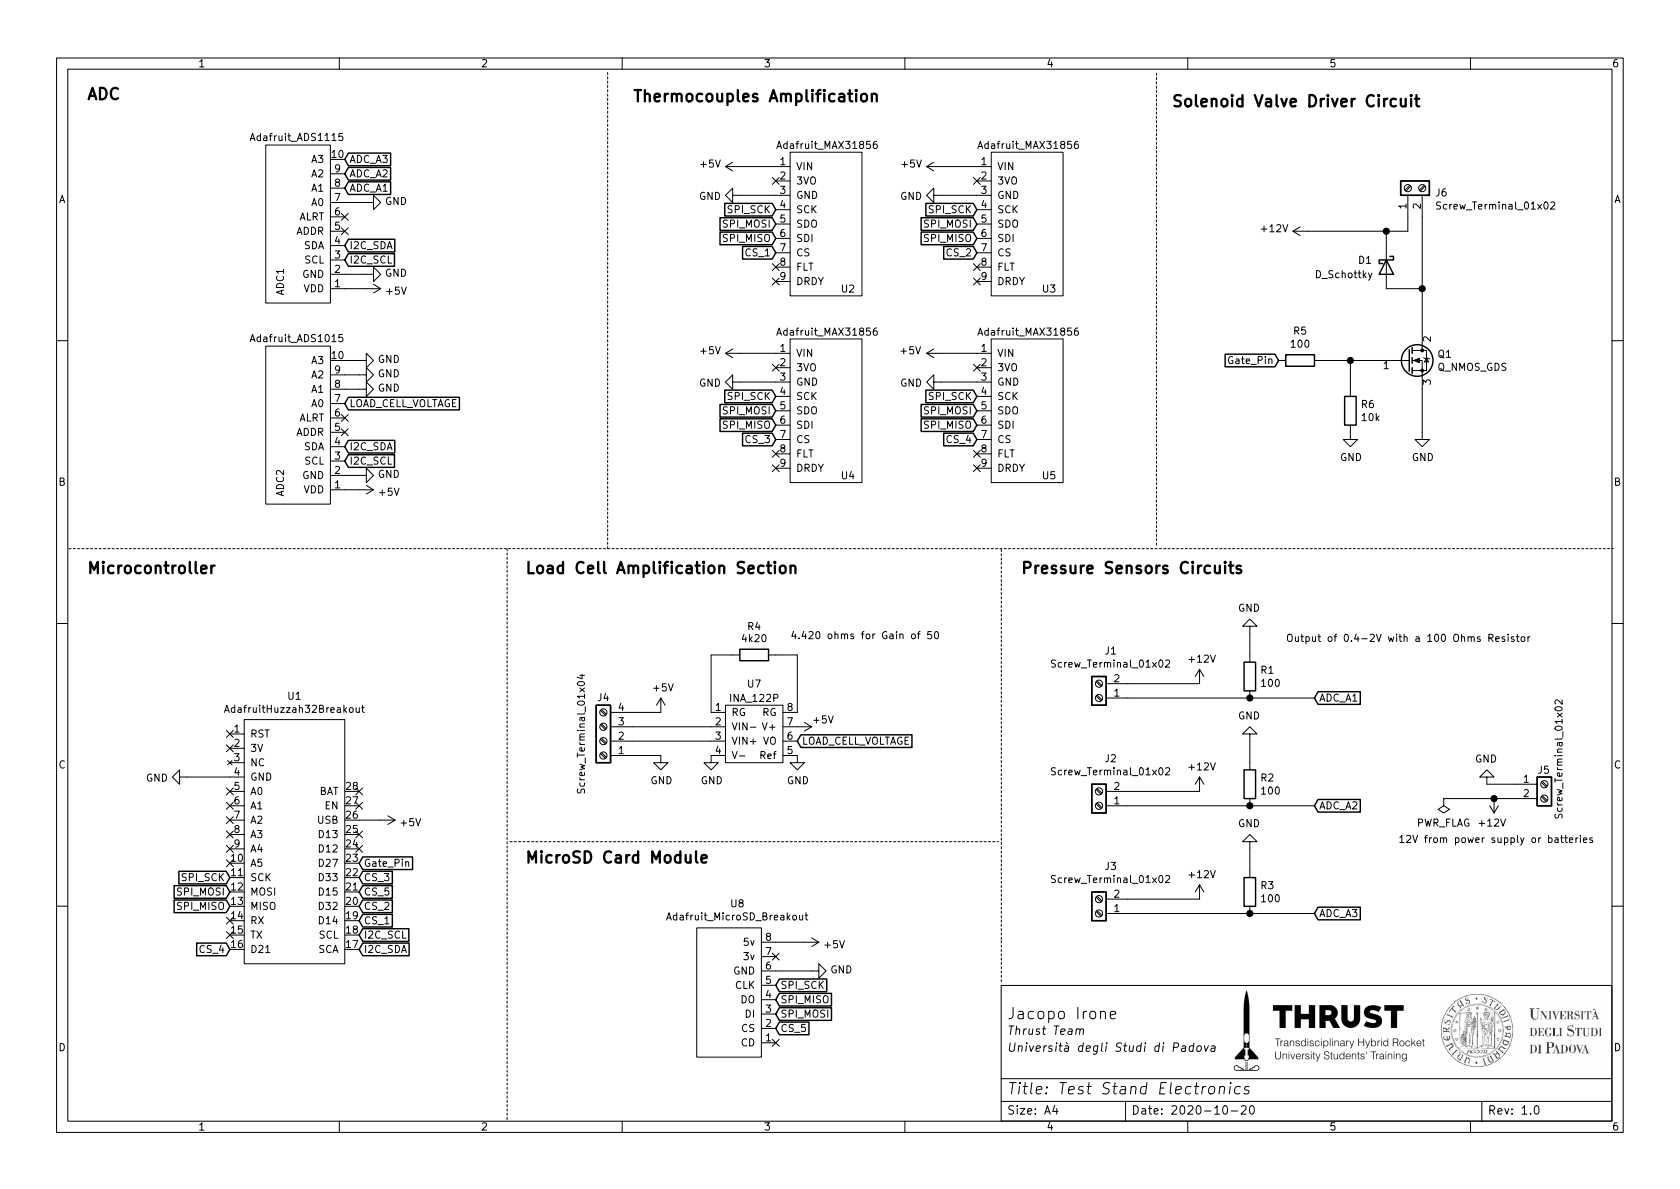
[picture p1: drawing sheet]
EESchema Schematic File Version 4
EELAYER 30 0
EELAYER END
$Descr A4 11693 8268
encoding utf-8
Sheet 1 1
Title "Test Stand Electronics"
Date "2020-10-20"
Rev "1.0"
Comp "Università degli Studi di Padova"
Comment1 "Jacopo Irone"
Comment2 "Thrust Team"
Comment3 ""
Comment4 ""
$EndDescr
$Comp
L Test-Stand-PCB-rescue:Adafruit_ADS1115-Test_Stand_Symbol_Library ADC1
U 1 1
P 2400 1350
F 0 "ADC1" H 1700 1800 50  0000 L CNN
F 1 "Adafruit_ADS1115" V 2800 1350 50  0000 L CNN
F 2 "Test Bench PCB Breakout:Adafruit_ADS1115" H 2400 1350 50  0001 C CNN
F 3 "" H 2400 1350 50  0001 C CNN
	1    2400 1350
	0    -1   -1   0   
$EndComp
$Comp
L Test-Stand-PCB-rescue:Adafruit_ADS1015-Test_Stand_Symbol_Library ADC2
U 1 1
P 2400 2750
F 0 "ADC2" H 1700 3200 50  0000 L CNN
F 1 "Adafruit_ADS1015" V 2800 2750 50  0000 L CNN
F 2 "Test Bench PCB Breakout:Adafruit_ADS1015" H 2400 2750 50  0001 C CNN
F 3 "" H 2400 2750 50  0001 C CNN
	1    2400 2750
	0    -1   -1   0   
$EndComp
Text GLabel 2500 6600 2    50   Input ~ 0
I2C_SDA
Text GLabel 2500 6500 2    50   Input ~ 0
I2C_SCL
Text GLabel 1600 6300 0    50   Input ~ 0
SPI_MISO
Text GLabel 1600 6200 0    50   Input ~ 0
SPI_MOSI
Text GLabel 1600 6100 0    50   Input ~ 0
SPI_SCK
$Comp
L power:+5V #PWR0102
U 1 1
P 2550 2000
F 0 "#PWR0102" H 2550 1850 50  0001 C CNN
F 1 "+5V" V 2565 2128 50  0000 L CNN
F 2 "" H 2550 2000 50  0001 C CNN
F 3 "" H 2550 2000 50  0001 C CNN
	1    2550 2000
	0    1    1    0   
$EndComp
Wire Wire Line
	2400 2000 2550 2000
$Comp
L power:GND #PWR0103
U 1 1
P 2550 1900
F 0 "#PWR0103" H 2550 1650 50  0001 C CNN
F 1 "GND" V 2555 1772 50  0000 R CNN
F 2 "" H 2550 1900 50  0001 C CNN
F 3 "" H 2550 1900 50  0001 C CNN
	1    2550 1900
	0    -1   -1   0   
$EndComp
Wire Wire Line
	2400 1900 2550 1900
Text GLabel 2400 1800 2    50   Input ~ 0
I2C_SCL
Text GLabel 2400 1700 2    50   Input ~ 0
I2C_SDA
$Comp
L power:+5V #PWR0104
U 1 1
P 2500 3400
F 0 "#PWR0104" H 2500 3250 50  0001 C CNN
F 1 "+5V" V 2515 3528 50  0000 L CNN
F 2 "" H 2500 3400 50  0001 C CNN
F 3 "" H 2500 3400 50  0001 C CNN
	1    2500 3400
	0    1    1    0   
$EndComp
$Comp
L power:GND #PWR0105
U 1 1
P 2500 3300
F 0 "#PWR0105" H 2500 3050 50  0001 C CNN
F 1 "GND" V 2505 3172 50  0000 R CNN
F 2 "" H 2500 3300 50  0001 C CNN
F 3 "" H 2500 3300 50  0001 C CNN
	1    2500 3300
	0    -1   -1   0   
$EndComp
Text GLabel 2400 3200 2    50   Input ~ 0
I2C_SCL
Text GLabel 2400 3100 2    50   Input ~ 0
I2C_SDA
Wire Wire Line
	2500 3300 2400 3300
Wire Wire Line
	2500 3400 2400 3400
$Comp
L Test-Stand-PCB-rescue:INA_122P-Test_Stand_Symbol_Library U7
U 1 1
P 5250 4850
F 0 "U7" H 5250 4950 50  0000 C CNN
F 1 "INA_122P" H 5250 4850 50  0000 C CNN
F 2 "Test Bench PCB Breakout:INA_122P" H 5250 4850 50  0001 C CNN
F 3 "" H 5250 4850 50  0001 C CNN
	1    5250 4850
	1    0    0    -1  
$EndComp
$Comp
L Device:R R4
U 1 1
P 5250 4550
F 0 "R4" V 5050 4550 50  0000 C CNN
F 1 "4k20" V 5134 4550 50  0000 C CNN
F 2 "Resistor_THT:R_Axial_DIN0204_L3.6mm_D1.6mm_P5.08mm_Horizontal" V 5180 4550 50  0001 C CNN
F 3 "~" H 5250 4550 50  0001 C CNN
	1    5250 4550
	0    1    1    0   
$EndComp
Wire Wire Line
	5100 4550 4950 4550
Wire Wire Line
	4950 4550 4950 4950
Wire Wire Line
	5400 4550 5550 4550
Wire Wire Line
	5550 4550 5550 4950
Text Notes 5500 4450 0    50   ~ 0
4.420 ohms for Gain of 50\n
Text GLabel 5550 5150 2    50   Input ~ 0
LOAD_CELL_VOLTAGE
$Comp
L power:+5V #PWR0116
U 1 1
P 5550 5050
F 0 "#PWR0116" H 5550 4900 50  0001 C CNN
F 1 "+5V" V 5500 5150 50  0000 L CNN
F 2 "" H 5550 5050 50  0001 C CNN
F 3 "" H 5550 5050 50  0001 C CNN
	1    5550 5050
	0    1    1    0   
$EndComp
$Comp
L power:GND #PWR0117
U 1 1
P 4950 5250
F 0 "#PWR0117" H 4950 5000 50  0001 C CNN
F 1 "GND" H 4955 5077 50  0000 C CNN
F 2 "" H 4950 5250 50  0001 C CNN
F 3 "" H 4950 5250 50  0001 C CNN
	1    4950 5250
	1    0    0    -1  
$EndComp
$Comp
L power:GND #PWR0118
U 1 1
P 5550 5250
F 0 "#PWR0118" H 5550 5000 50  0001 C CNN
F 1 "GND" H 5555 5077 50  0000 C CNN
F 2 "" H 5550 5250 50  0001 C CNN
F 3 "" H 5550 5250 50  0001 C CNN
	1    5550 5250
	1    0    0    -1  
$EndComp
Text GLabel 2400 2800 2    50   Input ~ 0
LOAD_CELL_VOLTAGE
$Comp
L power:GND #PWR0119
U 1 1
P 2500 2700
F 0 "#PWR0119" H 2500 2450 50  0001 C CNN
F 1 "GND" V 2505 2572 50  0000 R CNN
F 2 "" H 2500 2700 50  0001 C CNN
F 3 "" H 2500 2700 50  0001 C CNN
	1    2500 2700
	0    -1   -1   0   
$EndComp
$Comp
L power:GND #PWR0120
U 1 1
P 2500 2600
F 0 "#PWR0120" H 2500 2350 50  0001 C CNN
F 1 "GND" V 2505 2472 50  0000 R CNN
F 2 "" H 2500 2600 50  0001 C CNN
F 3 "" H 2500 2600 50  0001 C CNN
	1    2500 2600
	0    -1   -1   0   
$EndComp
$Comp
L power:GND #PWR0121
U 1 1
P 2500 2500
F 0 "#PWR0121" H 2500 2250 50  0001 C CNN
F 1 "GND" V 2505 2372 50  0000 R CNN
F 2 "" H 2500 2500 50  0001 C CNN
F 3 "" H 2500 2500 50  0001 C CNN
	1    2500 2500
	0    -1   -1   0   
$EndComp
Wire Wire Line
	2400 2500 2500 2500
Wire Wire Line
	2400 2600 2500 2600
Wire Wire Line
	2400 2700 2500 2700
NoConn ~ 2400 2900
NoConn ~ 2400 3000
NoConn ~ 1600 6400
NoConn ~ 1600 6500
NoConn ~ 2500 5500
NoConn ~ 2500 5600
$Comp
L power:GND #PWR0122
U 1 1
P 1300 5400
F 0 "#PWR0122" H 1300 5150 50  0001 C CNN
F 1 "GND" V 1305 5272 50  0000 R CNN
F 2 "" H 1300 5400 50  0001 C CNN
F 3 "" H 1300 5400 50  0001 C CNN
	1    1300 5400
	0    1    1    0   
$EndComp
$Comp
L power:+5V #PWR0101
U 1 1
P 2650 5700
F 0 "#PWR0101" H 2650 5550 50  0001 C CNN
F 1 "+5V" V 2665 5828 50  0000 L CNN
F 2 "" H 2650 5700 50  0001 C CNN
F 3 "" H 2650 5700 50  0001 C CNN
	1    2650 5700
	0    1    1    0   
$EndComp
NoConn ~ 2400 1500
NoConn ~ 2400 1600
Text GLabel 2500 6400 2    50   Input ~ 0
CS_1
Text GLabel 2500 6300 2    50   Input ~ 0
CS_2
Text GLabel 2500 6100 2    50   Input ~ 0
CS_3
Text GLabel 2500 6200 2    50   Input ~ 0
CS_5
Wire Wire Line
	2500 5700 2650 5700
Wire Wire Line
	1600 5400 1300 5400
NoConn ~ 1600 5100
NoConn ~ 1600 5500
NoConn ~ 1600 5600
NoConn ~ 1600 5700
NoConn ~ 1600 5800
NoConn ~ 1600 5900
NoConn ~ 1600 6000
NoConn ~ 2500 5800
$Comp
L power:GND #PWR0123
U 1 1
P 2550 1400
F 0 "#PWR0123" H 2550 1150 50  0001 C CNN
F 1 "GND" V 2555 1272 50  0000 R CNN
F 2 "" H 2550 1400 50  0001 C CNN
F 3 "" H 2550 1400 50  0001 C CNN
	1    2550 1400
	0    -1   -1   0   
$EndComp
Wire Wire Line
	2550 1400 2400 1400
$Comp
L Device:R R1
U 1 1
P 8700 4700
F 0 "R1" H 8770 4746 50  0000 L CNN
F 1 "100" H 8770 4655 50  0000 L CNN
F 2 "Resistor_THT:R_Axial_DIN0204_L3.6mm_D1.6mm_P5.08mm_Horizontal" V 8630 4700 50  0001 C CNN
F 3 "~" H 8700 4700 50  0001 C CNN
	1    8700 4700
	1    0    0    -1  
$EndComp
$Comp
L Connector:Screw_Terminal_01x02 J1
U 1 1
P 7650 4850
F 0 "J1" H 7568 4525 50  0000 C CNN
F 1 "Screw_Terminal_01x02" H 7568 4616 50  0000 C CNN
F 2 "TerminalBlock:TerminalBlock_bornier-2_P5.08mm" H 7650 4850 50  0001 C CNN
F 3 "~" H 7650 4850 50  0001 C CNN
	1    7650 4850
	-1   0    0    1   
$EndComp
$Comp
L power:GND #PWR0125
U 1 1
P 8700 4400
F 0 "#PWR0125" H 8700 4150 50  0001 C CNN
F 1 "GND" H 8705 4227 50  0000 C CNN
F 2 "" H 8700 4400 50  0001 C CNN
F 3 "" H 8700 4400 50  0001 C CNN
	1    8700 4400
	-1   0    0    1   
$EndComp
Text GLabel 9150 4850 2    50   Input ~ 0
ADC_A1
Wire Wire Line
	8700 4850 9150 4850
Connection ~ 8700 4850
Wire Wire Line
	8700 4550 8700 4400
Wire Wire Line
	7850 4850 8700 4850
Wire Wire Line
	7850 4750 8350 4750
$Comp
L Device:R R2
U 1 1
P 8700 5450
F 0 "R2" H 8770 5496 50  0000 L CNN
F 1 "100" H 8770 5405 50  0000 L CNN
F 2 "Resistor_THT:R_Axial_DIN0204_L3.6mm_D1.6mm_P5.08mm_Horizontal" V 8630 5450 50  0001 C CNN
F 3 "~" H 8700 5450 50  0001 C CNN
	1    8700 5450
	1    0    0    -1  
$EndComp
$Comp
L Connector:Screw_Terminal_01x02 J2
U 1 1
P 7650 5600
F 0 "J2" H 7568 5275 50  0000 C CNN
F 1 "Screw_Terminal_01x02" H 7568 5366 50  0000 C CNN
F 2 "TerminalBlock:TerminalBlock_bornier-2_P5.08mm" H 7650 5600 50  0001 C CNN
F 3 "~" H 7650 5600 50  0001 C CNN
	1    7650 5600
	-1   0    0    1   
$EndComp
$Comp
L power:GND #PWR0127
U 1 1
P 8700 5150
F 0 "#PWR0127" H 8700 4900 50  0001 C CNN
F 1 "GND" H 8705 4977 50  0000 C CNN
F 2 "" H 8700 5150 50  0001 C CNN
F 3 "" H 8700 5150 50  0001 C CNN
	1    8700 5150
	-1   0    0    1   
$EndComp
Text GLabel 9150 5600 2    50   Input ~ 0
ADC_A2
Wire Wire Line
	8700 5600 9150 5600
Connection ~ 8700 5600
Wire Wire Line
	8700 5300 8700 5150
Wire Wire Line
	7850 5600 8700 5600
Wire Wire Line
	7850 5500 8350 5500
$Comp
L Device:R R3
U 1 1
P 8700 6200
F 0 "R3" H 8770 6246 50  0000 L CNN
F 1 "100" H 8770 6155 50  0000 L CNN
F 2 "Resistor_THT:R_Axial_DIN0204_L3.6mm_D1.6mm_P5.08mm_Horizontal" V 8630 6200 50  0001 C CNN
F 3 "~" H 8700 6200 50  0001 C CNN
	1    8700 6200
	1    0    0    -1  
$EndComp
$Comp
L Connector:Screw_Terminal_01x02 J3
U 1 1
P 7650 6350
F 0 "J3" H 7568 6025 50  0000 C CNN
F 1 "Screw_Terminal_01x02" H 7568 6116 50  0000 C CNN
F 2 "TerminalBlock:TerminalBlock_bornier-2_P5.08mm" H 7650 6350 50  0001 C CNN
F 3 "~" H 7650 6350 50  0001 C CNN
	1    7650 6350
	-1   0    0    1   
$EndComp
$Comp
L power:GND #PWR0129
U 1 1
P 8700 5900
F 0 "#PWR0129" H 8700 5650 50  0001 C CNN
F 1 "GND" H 8705 5727 50  0000 C CNN
F 2 "" H 8700 5900 50  0001 C CNN
F 3 "" H 8700 5900 50  0001 C CNN
	1    8700 5900
	-1   0    0    1   
$EndComp
Text GLabel 9150 6350 2    50   Input ~ 0
ADC_A3
Wire Wire Line
	8700 6350 9150 6350
Connection ~ 8700 6350
Wire Wire Line
	8700 6050 8700 5900
Wire Wire Line
	7850 6350 8700 6350
Wire Wire Line
	7850 6250 8350 6250
Text Notes 8950 4550 0    50   ~ 0
Output of 0.4-2V with a 100 Ohms Resistor\n\n
Text GLabel 2400 1300 2    50   Input ~ 0
ADC_A1
Text GLabel 2400 1200 2    50   Input ~ 0
ADC_A2
Text GLabel 2400 1100 2    50   Input ~ 0
ADC_A3
$Comp
L Connector:Screw_Terminal_01x04 J4
U 1 1
P 4200 5150
F 0 "J4" H 4200 4850 50  0000 C CNN
F 1 "Screw_Terminal_01x04" V 4350 5100 50  0000 C CNN
F 2 "TerminalBlock:TerminalBlock_bornier-4_P5.08mm" H 4200 5150 50  0001 C CNN
F 3 "~" H 4200 5150 50  0001 C CNN
	1    4200 5150
	-1   0    0    1   
$EndComp
Wire Wire Line
	4400 5050 4950 5050
Wire Wire Line
	4400 5150 4950 5150
$Comp
L power:GND #PWR0130
U 1 1
P 4600 5250
F 0 "#PWR0130" H 4600 5000 50  0001 C CNN
F 1 "GND" H 4605 5077 50  0000 C CNN
F 2 "" H 4600 5250 50  0001 C CNN
F 3 "" H 4600 5250 50  0001 C CNN
	1    4600 5250
	1    0    0    -1  
$EndComp
Wire Wire Line
	4600 5250 4400 5250
Wire Wire Line
	4400 4950 4600 4950
$Comp
L power:+5V #PWR0131
U 1 1
P 4600 4950
F 0 "#PWR0131" H 4600 4800 50  0001 C CNN
F 1 "+5V" H 4615 5123 50  0000 C CNN
F 2 "" H 4600 4950 50  0001 C CNN
F 3 "" H 4600 4950 50  0001 C CNN
	1    4600 4950
	1    0    0    -1  
$EndComp
NoConn ~ 6800 1250
NoConn ~ 5400 1250
NoConn ~ 5400 1950
NoConn ~ 5400 1850
NoConn ~ 5400 2550
NoConn ~ 5400 3250
NoConn ~ 5400 3150
NoConn ~ 6800 2550
NoConn ~ 6800 3250
NoConn ~ 6800 3150
NoConn ~ 6800 1950
NoConn ~ 6800 1850
Text GLabel 6800 3050 0    50   Input ~ 0
CS_4
Text GLabel 6800 2950 0    50   Input ~ 0
SPI_MISO
Text GLabel 6800 2850 0    50   Input ~ 0
SPI_MOSI
Text GLabel 6800 2750 0    50   Input ~ 0
SPI_SCK
Wire Wire Line
	6550 2650 6800 2650
Wire Wire Line
	6550 2450 6800 2450
$Comp
L power:GND #PWR0113
U 1 1
P 6550 2650
F 0 "#PWR0113" H 6550 2400 50  0001 C CNN
F 1 "GND" V 6555 2522 50  0000 R CNN
F 2 "" H 6550 2650 50  0001 C CNN
F 3 "" H 6550 2650 50  0001 C CNN
	1    6550 2650
	0    1    1    0   
$EndComp
$Comp
L power:+5V #PWR0112
U 1 1
P 6550 2450
F 0 "#PWR0112" H 6550 2300 50  0001 C CNN
F 1 "+5V" V 6565 2578 50  0000 L CNN
F 2 "" H 6550 2450 50  0001 C CNN
F 3 "" H 6550 2450 50  0001 C CNN
	1    6550 2450
	0    -1   -1   0   
$EndComp
$Comp
L Test-Stand-PCB-rescue:Adafruit_MAX31856-Test_Stand_Symbol_Library U5
U 1 1
P 7150 2850
F 0 "U5" V 7600 2950 50  0000 L CNN
F 1 "Adafruit_MAX31856" V 6600 2500 50  0000 L CNN
F 2 "Test Bench PCB Breakout:Adafruit_MAX31856" H 7150 2850 50  0001 C CNN
F 3 "" H 7150 2850 50  0001 C CNN
	1    7150 2850
	0    1    1    0   
$EndComp
Text GLabel 6800 1750 0    50   Input ~ 0
CS_2
Text GLabel 6800 1650 0    50   Input ~ 0
SPI_MISO
Text GLabel 6800 1550 0    50   Input ~ 0
SPI_MOSI
Text GLabel 6800 1450 0    50   Input ~ 0
SPI_SCK
Wire Wire Line
	6550 1350 6800 1350
Wire Wire Line
	6550 1150 6800 1150
$Comp
L power:GND #PWR0111
U 1 1
P 6550 1350
F 0 "#PWR0111" H 6550 1100 50  0001 C CNN
F 1 "GND" V 6555 1222 50  0000 R CNN
F 2 "" H 6550 1350 50  0001 C CNN
F 3 "" H 6550 1350 50  0001 C CNN
	1    6550 1350
	0    1    1    0   
$EndComp
$Comp
L power:+5V #PWR0110
U 1 1
P 6550 1150
F 0 "#PWR0110" H 6550 1000 50  0001 C CNN
F 1 "+5V" V 6565 1278 50  0000 L CNN
F 2 "" H 6550 1150 50  0001 C CNN
F 3 "" H 6550 1150 50  0001 C CNN
	1    6550 1150
	0    -1   -1   0   
$EndComp
$Comp
L Test-Stand-PCB-rescue:Adafruit_MAX31856-Test_Stand_Symbol_Library U3
U 1 1
P 7150 1550
F 0 "U3" V 7600 1650 50  0000 L CNN
F 1 "Adafruit_MAX31856" V 6600 1200 50  0000 L CNN
F 2 "Test Bench PCB Breakout:Adafruit_MAX31856" H 7150 1550 50  0001 C CNN
F 3 "" H 7150 1550 50  0001 C CNN
	1    7150 1550
	0    1    1    0   
$EndComp
Text GLabel 5400 3050 0    50   Input ~ 0
CS_3
Text GLabel 5400 2950 0    50   Input ~ 0
SPI_MISO
Text GLabel 5400 2850 0    50   Input ~ 0
SPI_MOSI
Text GLabel 5400 2750 0    50   Input ~ 0
SPI_SCK
Wire Wire Line
	5150 2650 5400 2650
Wire Wire Line
	5150 2450 5400 2450
$Comp
L power:GND #PWR0109
U 1 1
P 5150 2650
F 0 "#PWR0109" H 5150 2400 50  0001 C CNN
F 1 "GND" V 5155 2522 50  0000 R CNN
F 2 "" H 5150 2650 50  0001 C CNN
F 3 "" H 5150 2650 50  0001 C CNN
	1    5150 2650
	0    1    1    0   
$EndComp
$Comp
L power:+5V #PWR0108
U 1 1
P 5150 2450
F 0 "#PWR0108" H 5150 2300 50  0001 C CNN
F 1 "+5V" V 5165 2578 50  0000 L CNN
F 2 "" H 5150 2450 50  0001 C CNN
F 3 "" H 5150 2450 50  0001 C CNN
	1    5150 2450
	0    -1   -1   0   
$EndComp
$Comp
L Test-Stand-PCB-rescue:Adafruit_MAX31856-Test_Stand_Symbol_Library U4
U 1 1
P 5750 2850
F 0 "U4" V 6200 2950 50  0000 L CNN
F 1 "Adafruit_MAX31856" V 5200 2500 50  0000 L CNN
F 2 "Test Bench PCB Breakout:Adafruit_MAX31856" H 5750 2850 50  0001 C CNN
F 3 "" H 5750 2850 50  0001 C CNN
	1    5750 2850
	0    1    1    0   
$EndComp
Text GLabel 5400 1750 0    50   Input ~ 0
CS_1
Text GLabel 5400 1650 0    50   Input ~ 0
SPI_MISO
Text GLabel 5400 1550 0    50   Input ~ 0
SPI_MOSI
Text GLabel 5400 1450 0    50   Input ~ 0
SPI_SCK
Wire Wire Line
	5150 1350 5400 1350
Wire Wire Line
	5150 1150 5400 1150
$Comp
L power:GND #PWR0107
U 1 1
P 5150 1350
F 0 "#PWR0107" H 5150 1100 50  0001 C CNN
F 1 "GND" V 5155 1222 50  0000 R CNN
F 2 "" H 5150 1350 50  0001 C CNN
F 3 "" H 5150 1350 50  0001 C CNN
	1    5150 1350
	0    1    1    0   
$EndComp
$Comp
L power:+5V #PWR0106
U 1 1
P 5150 1150
F 0 "#PWR0106" H 5150 1000 50  0001 C CNN
F 1 "+5V" V 5165 1278 50  0000 L CNN
F 2 "" H 5150 1150 50  0001 C CNN
F 3 "" H 5150 1150 50  0001 C CNN
	1    5150 1150
	0    -1   -1   0   
$EndComp
$Comp
L Test-Stand-PCB-rescue:Adafruit_MAX31856-Test_Stand_Symbol_Library U2
U 1 1
P 5750 1550
F 0 "U2" V 6200 1650 50  0000 L CNN
F 1 "Adafruit_MAX31856" V 5200 1200 50  0000 L CNN
F 2 "Test Bench PCB Breakout:Adafruit_MAX31856" H 5750 1550 50  0001 C CNN
F 3 "" H 5750 1550 50  0001 C CNN
	1    5750 1550
	0    1    1    0   
$EndComp
Wire Notes Line
	6970 6530 6970 3810
Wire Notes Line
	3530 3810 3530 7800
Wire Notes Line
	480  3810 11230 3810
Wire Notes Line
	4230 3810 4230 490 
Text Notes 600  700  0    79   ~ 16
ADC
Text Notes 4400 850  0    79   ~ 16
Thermocouples Amplification\n\n
Text Notes 7100 4000 0    79   ~ 16
Pressure Sensors Circuits
Text Notes 3650 4000 0    79   ~ 16
Load Cell Amplification Section\n
$Comp
L Test-Stand-PCB-rescue:Adafruit_MicroSD_Breakout-Test_Stand_Symbol_Library U8
U 1 1
P 5100 6900
F 0 "U8" V 5715 6867 50  0000 C CNN
F 1 "Adafruit_MicroSD_Breakout" V 5624 6867 50  0000 C CNN
F 2 "Test Bench PCB Breakout:Adafruit_MicroSD" H 5050 6300 50  0001 C CNN
F 3 "" H 5050 6300 50  0001 C CNN
	1    5100 6900
	0    -1   -1   0   
$EndComp
Text GLabel 5400 7150 2    50   Input ~ 0
CS_5
Text GLabel 5400 7050 2    50   Input ~ 0
SPI_MOSI
Text GLabel 5400 6950 2    50   Input ~ 0
SPI_MISO
Text GLabel 5400 6850 2    50   Input ~ 0
SPI_SCK
$Comp
L power:GND #PWR0132
U 1 1
P 5650 6750
F 0 "#PWR0132" H 5650 6500 50  0001 C CNN
F 1 "GND" V 5655 6622 50  0000 R CNN
F 2 "" H 5650 6750 50  0001 C CNN
F 3 "" H 5650 6750 50  0001 C CNN
	1    5650 6750
	0    -1   -1   0   
$EndComp
Wire Wire Line
	5400 6750 5650 6750
NoConn ~ 5400 7250
Wire Notes Line
	3550 5850 6950 5850
Text Notes 3650 6150 0    79   ~ 16
MicroSD Card Module\n\n
Text Notes 600  4000 0    79   ~ 16
Microcontroller\n
NoConn ~ 2500 5900
$Comp
L Connector:Screw_Terminal_01x02 J5
U 1 1
P 10750 5450
F 0 "J5" H 10700 5550 50  0000 L CNN
F 1 "Screw_Terminal_01x02" V 10850 5200 50  0000 L CNN
F 2 "TerminalBlock:TerminalBlock_bornier-2_P5.08mm" H 10750 5450 50  0001 C CNN
F 3 "~" H 10750 5450 50  0001 C CNN
	1    10750 5450
	1    0    0    -1  
$EndComp
$Comp
L power:GND #PWR02
U 1 1
P 10350 5450
F 0 "#PWR02" H 10350 5200 50  0001 C CNN
F 1 "GND" H 10355 5277 50  0000 C CNN
F 2 "" H 10350 5450 50  0001 C CNN
F 3 "" H 10350 5450 50  0001 C CNN
	1    10350 5450
	-1   0    0    1   
$EndComp
Wire Wire Line
	10550 5450 10350 5450
$Comp
L power:PWR_FLAG #FLG0101
U 1 1
P 10050 5550
F 0 "#FLG0101" H 10050 5625 50  0001 C CNN
F 1 "PWR_FLAG" H 10050 5723 50  0000 C CNN
F 2 "" H 10050 5550 50  0001 C CNN
F 3 "~" H 10050 5550 50  0001 C CNN
	1    10050 5550
	-1   0    0    1   
$EndComp
Text Notes 11100 5950 2    50   ~ 0
12V from power supply or batteries\n\n
Wire Wire Line
	10050 5550 10400 5550
$Comp
L power:+12V #PWR0114
U 1 1
P 10400 5550
F 0 "#PWR0114" H 10400 5400 50  0001 C CNN
F 1 "+12V" H 10415 5723 50  0000 C CNN
F 2 "" H 10400 5550 50  0001 C CNN
F 3 "" H 10400 5550 50  0001 C CNN
	1    10400 5550
	-1   0    0    1   
$EndComp
Connection ~ 10400 5550
Wire Wire Line
	10400 5550 10550 5550
$Comp
L power:+12V #PWR0115
U 1 1
P 8350 6250
F 0 "#PWR0115" H 8350 6100 50  0001 C CNN
F 1 "+12V" H 8365 6423 50  0000 C CNN
F 2 "" H 8350 6250 50  0001 C CNN
F 3 "" H 8350 6250 50  0001 C CNN
	1    8350 6250
	1    0    0    -1  
$EndComp
$Comp
L power:+12V #PWR0124
U 1 1
P 8350 5500
F 0 "#PWR0124" H 8350 5350 50  0001 C CNN
F 1 "+12V" H 8365 5673 50  0000 C CNN
F 2 "" H 8350 5500 50  0001 C CNN
F 3 "" H 8350 5500 50  0001 C CNN
	1    8350 5500
	1    0    0    -1  
$EndComp
$Comp
L power:+12V #PWR0126
U 1 1
P 8350 4750
F 0 "#PWR0126" H 8350 4600 50  0001 C CNN
F 1 "+12V" H 8365 4923 50  0000 C CNN
F 2 "" H 8350 4750 50  0001 C CNN
F 3 "" H 8350 4750 50  0001 C CNN
	1    8350 4750
	1    0    0    -1  
$EndComp
Wire Notes Line
	6970 6540 6970 6840
$Comp
L Test-Stand-PCB-rescue:AdafruitHuzzah32Breakout-Test_Stand_Symbol_Library U1
U 1 1
P 2050 5200
F 0 "U1" H 2050 5565 50  0000 C CNN
F 1 "AdafruitHuzzah32Breakout" H 2050 5474 50  0000 C CNN
F 2 "Test Bench PCB Breakout:Adafruit_Huzzah32" H 1850 5300 50  0001 C CNN
F 3 "" H 1850 5300 50  0001 C CNN
	1    2050 5200
	1    0    0    -1  
$EndComp
Text GLabel 1600 6600 0    50   Input ~ 0
CS_4
$Comp
L power:+5V #PWR0128
U 1 1
P 5600 6550
F 0 "#PWR0128" H 5600 6400 50  0001 C CNN
F 1 "+5V" V 5615 6678 50  0000 L CNN
F 2 "" H 5600 6550 50  0001 C CNN
F 3 "" H 5600 6550 50  0001 C CNN
	1    5600 6550
	0    1    1    0   
$EndComp
Wire Wire Line
	5400 6550 5600 6550
NoConn ~ 5400 6650
NoConn ~ 1600 5200
$Comp
L Device:Q_NMOS_GDS Q1
U 1 1
P 9800 2500
F 0 "Q1" H 10004 2546 50  0000 L CNN
F 1 "Q_NMOS_GDS" H 10004 2455 50  0000 L CNN
F 2 "Package_TO_SOT_THT:TO-251-3_Vertical" H 10000 2600 50  0001 C CNN
F 3 "~" H 9800 2500 50  0001 C CNN
	1    9800 2500
	1    0    0    -1  
$EndComp
$Comp
L Device:D_Schottky D1
U 1 1
P 9650 1850
F 0 "D1" V 9600 1650 50  0000 L CNN
F 1 "D_Schottky" V 9700 1350 50  0000 L CNN
F 2 "Diode_THT:D_DO-41_SOD81_P7.62mm_Horizontal" H 9650 1850 50  0001 C CNN
F 3 "~" H 9650 1850 50  0001 C CNN
	1    9650 1850
	0    1    1    0   
$EndComp
Wire Wire Line
	9200 2500 9400 2500
Wire Wire Line
	9400 2700 9400 2500
Connection ~ 9400 2500
Wire Wire Line
	9400 2500 9600 2500
$Comp
L Connector:Screw_Terminal_01x02 J6
U 1 1
P 9800 1300
F 0 "J6" V 9764 1112 50  0000 R CNN
F 1 "Screw_Terminal_01x02" V 9673 1112 50  0000 R CNN
F 2 "TerminalBlock:TerminalBlock_bornier-2_P5.08mm" H 9800 1300 50  0001 C CNN
F 3 "~" H 9800 1300 50  0001 C CNN
	1    9800 1300
	0    -1   -1   0   
$EndComp
$Comp
L power:GND #PWR0133
U 1 1
P 9900 3000
F 0 "#PWR0133" H 9900 2750 50  0001 C CNN
F 1 "GND" H 9905 2827 50  0000 C CNN
F 2 "" H 9900 3000 50  0001 C CNN
F 3 "" H 9900 3000 50  0001 C CNN
	1    9900 3000
	1    0    0    -1  
$EndComp
$Comp
L power:+12V #PWR0134
U 1 1
P 9100 1600
F 0 "#PWR0134" H 9100 1450 50  0001 C CNN
F 1 "+12V" V 9115 1728 50  0000 L CNN
F 2 "" H 9100 1600 50  0001 C CNN
F 3 "" H 9100 1600 50  0001 C CNN
	1    9100 1600
	0    -1   -1   0   
$EndComp
$Comp
L power:GND #PWR0135
U 1 1
P 9400 3000
F 0 "#PWR0135" H 9400 2750 50  0001 C CNN
F 1 "GND" H 9405 2827 50  0000 C CNN
F 2 "" H 9400 3000 50  0001 C CNN
F 3 "" H 9400 3000 50  0001 C CNN
	1    9400 3000
	1    0    0    -1  
$EndComp
Wire Wire Line
	9900 2700 9900 3000
Wire Wire Line
	9800 1500 9800 1600
Wire Wire Line
	9100 1600 9650 1600
Wire Wire Line
	9650 1700 9650 1600
Connection ~ 9650 1600
Wire Wire Line
	9650 1600 9800 1600
Text GLabel 8900 2500 0    50   Input ~ 0
Gate_Pin
Text GLabel 2500 6000 2    50   Input ~ 0
Gate_Pin
$Comp
L Device:R R6
U 1 1
P 9400 2850
F 0 "R6" H 9470 2896 50  0000 L CNN
F 1 "10k" H 9470 2805 50  0000 L CNN
F 2 "Resistor_THT:R_Axial_DIN0204_L3.6mm_D1.6mm_P5.08mm_Horizontal" V 9330 2850 50  0001 C CNN
F 3 "~" H 9400 2850 50  0001 C CNN
	1    9400 2850
	1    0    0    -1  
$EndComp
$Comp
L Device:R R5
U 1 1
P 9050 2500
F 0 "R5" V 8843 2500 50  0000 C CNN
F 1 "100" V 8934 2500 50  0000 C CNN
F 2 "Resistor_THT:R_Axial_DIN0204_L3.6mm_D1.6mm_P5.08mm_Horizontal" V 8980 2500 50  0001 C CNN
F 3 "~" H 9050 2500 50  0001 C CNN
	1    9050 2500
	0    1    1    0   
$EndComp
Wire Wire Line
	9900 1500 9900 2000
Wire Wire Line
	9650 2000 9900 2000
Connection ~ 9900 2000
Wire Wire Line
	9900 2000 9900 2300
Text Notes 8150 750  0    79   ~ 16
Solenoid Valve Driver Circuit\n
Wire Notes Line
	8050 500  8050 3800
$EndSCHEMATC
